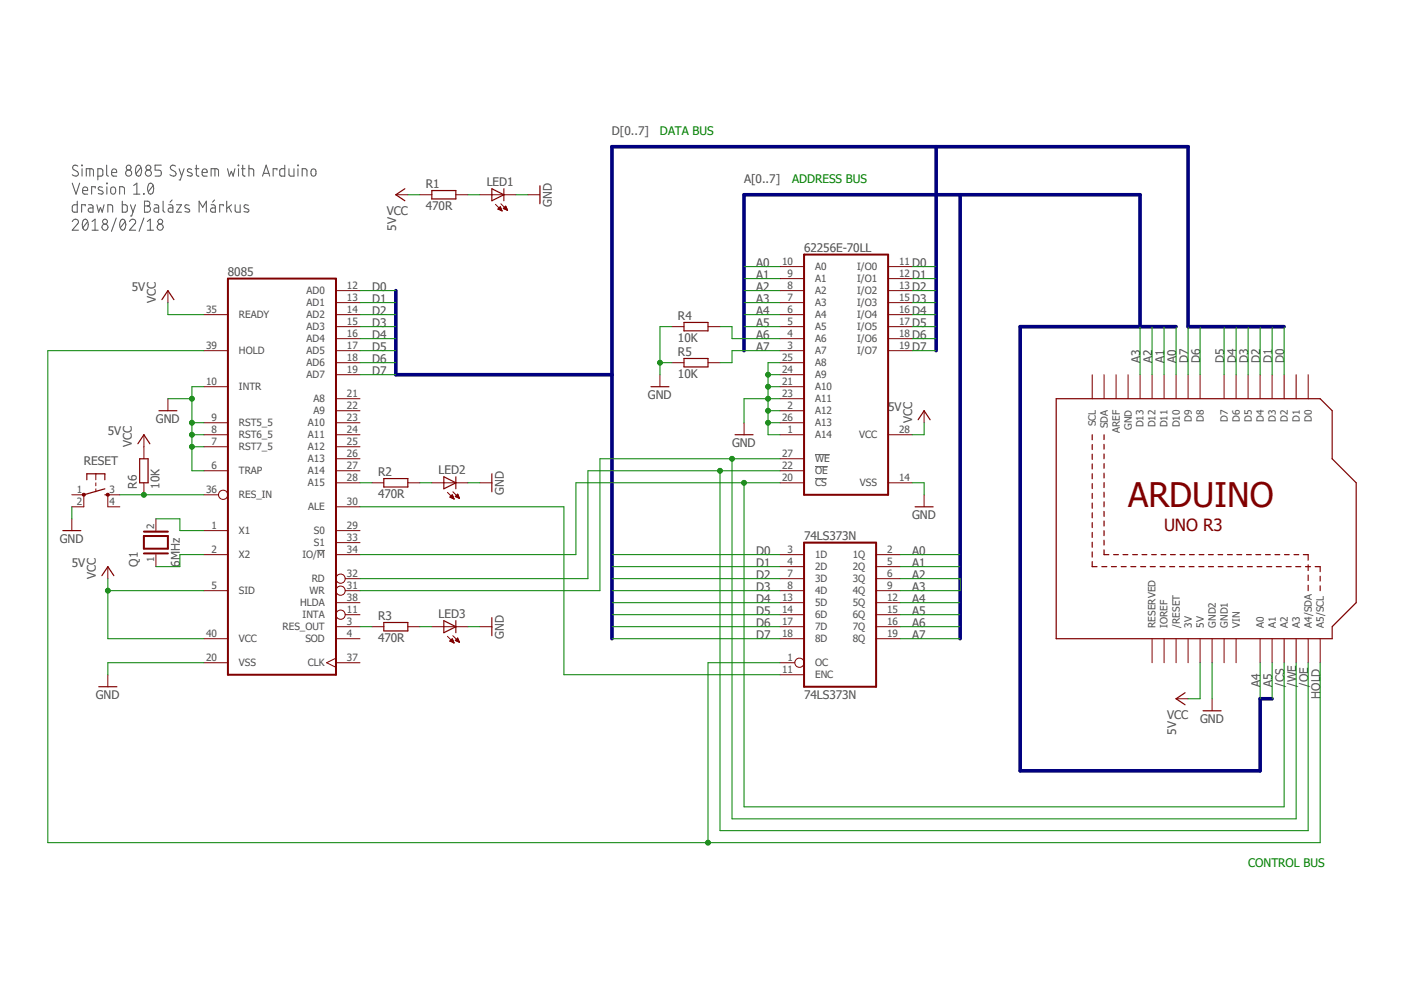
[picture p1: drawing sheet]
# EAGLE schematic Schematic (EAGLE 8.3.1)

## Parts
74LS373N  74LS373N  [DIL20]
8085  8085  [DIL40]
62256E-70LL  62256P  [DIL28-6]
ARDUINO  ARDUINOR3-BPLACE  [ARDUINOR3-BPLACE]
LED1  LED5MM  [LED5MM]
LED2  LED5MM  [LED5MM]
LED3  LED5MM  [LED5MM]
Q1  6MHz  XTAL  [Q]
R1  470R  R-EU_0207/5V  [0207/5V]
R2  470R  R-EU_0207/5V  [0207/5V]
R3  470R  R-EU_0207/5V  [0207/5V]
R4  10K  R-EU_0207/5V  [0207/5V]
R5  10K  R-EU_0207/5V  [0207/5V]
R6  10K  R-EU_0207/5V  [0207/5V]
RESET  TAC_SWITCHPTH  [TACTILE-PTH]

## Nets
/CS: 8085.34(IO/!M) 62256E-70LL.20(!CS) ARDUINO.A2
/OE: 8085.32(RD) 62256E-70LL.22(!OE) ARDUINO.A4(A4/SDA)
/WE: 8085.31(WR) 62256E-70LL.27(!WE) ARDUINO.A3
A0: 74LS373N.2(1Q) 62256E-70LL.10(A0) ARDUINO.D10
A1: 74LS373N.5(2Q) 62256E-70LL.9(A1) ARDUINO.D11
A2: 74LS373N.6(3Q) 62256E-70LL.8(A2) ARDUINO.D12
A3: 74LS373N.9(4Q) 62256E-70LL.7(A3) ARDUINO.D13
A4: 74LS373N.12(5Q) 62256E-70LL.6(A4) ARDUINO.A0
A5: 74LS373N.15(6Q) 62256E-70LL.5(A5) ARDUINO.A1
A6: 74LS373N.16(7Q) 62256E-70LL.4(A6) R4.2
A7: 74LS373N.19(8Q) 62256E-70LL.3(A7) R5.2
D0: 74LS373N.3(1D) 8085.12(AD0) 62256E-70LL.11(I/O0) ARDUINO.D2
D1: 74LS373N.4(2D) 8085.13(AD1) 62256E-70LL.12(I/O1) ARDUINO.D3
D2: 74LS373N.7(3D) 8085.14(AD2) 62256E-70LL.13(I/O2) ARDUINO.D4
D3: 74LS373N.8(4D) 8085.15(AD3) 62256E-70LL.15(I/O3) ARDUINO.D5
D4: 74LS373N.13(5D) 8085.16(AD4) 62256E-70LL.16(I/O4) ARDUINO.D6
D5: 74LS373N.14(6D) 8085.17(AD5) 62256E-70LL.17(I/O5) ARDUINO.D7
D6: 74LS373N.17(7D) 8085.18(AD6) 62256E-70LL.18(I/O6) ARDUINO.D8
D7: 74LS373N.18(8D) 8085.19(AD7) 62256E-70LL.19(I/O7) ARDUINO.D9
GND: 8085.6(TRAP) 8085.7(RST7_5) 8085.8(RST6_5) 8085.9(RST5_5) 8085.10(INTR) 8085.20(VSS) 62256E-70LL.1(A14) 62256E-70LL.2(A12) 62256E-70LL.14(VSS) 62256E-70LL.21(A10) 62256E-70LL.23(A11) 62256E-70LL.24(A9) 62256E-70LL.25(A8) 62256E-70LL.26(A13) ARDUINO.GND2 LED1.K(C) LED2.K(C) LED3.K(C) R4.1 R5.1 RESET.2
HOLD: 74LS373N.1(OC) 8085.39(HOLD) ARDUINO.A5(A5/SCL)
N$1: 8085.1(X1) Q1.2
N$2: 8085.2(X2) Q1.1
N$3: 8085.36(RES_IN) R6.1 RESET.3
N$6: 74LS373N.11(ENC) 8085.30(ALE)
N$7: 8085.28(A15) R2.1
N$8: LED2.A R2.2
N$9: 8085.3(RES_OUT) R3.1
N$11: LED3.A R3.2
N$12: LED1.A R1.2
VCC: 8085.5(SID) 8085.35(READY) 8085.40(VCC) 62256E-70LL.28(VCC) ARDUINO.5V R1.1 R6.2
Unconnected: 8085.4(SOD) 8085.11(INTA) 8085.21(A8) 8085.22(A9) 8085.23(A10) 8085.24(A11) 8085.25(A12) 8085.26(A13) 8085.27(A14) 8085.29(S0) 8085.33(S1) 8085.37(CLK) 8085.38(HLDA) ARDUINO.AREF ARDUINO.D0 ARDUINO.D1 ARDUINO.IOREF ARDUINO.RESERVED ARDUINO.RESET(/RESET) ARDUINO.SCL ARDUINO.SDA RESET.1 RESET.4

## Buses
D[0..7]
A[0..7]

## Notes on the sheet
- DATA BUS
- ADDRESS BUS
- Simple 8085 System with Arduino
  Version 1.0
  drawn by Balázs Márkus
  2018/02/18
- CONTROL BUS

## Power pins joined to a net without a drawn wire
3V: ARDUINO.3V
GND: 74LS373N.10(GND) ARDUINO.GND
GND1: ARDUINO.GND1
VCC: 74LS373N.20(VCC)
VIN: ARDUINO.VIN

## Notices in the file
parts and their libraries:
SparkFun-Retired: Licensing: Creative Commons ShareAlike 4.0 International - https://creativecommons.org/licenses/by-sa/4.0
